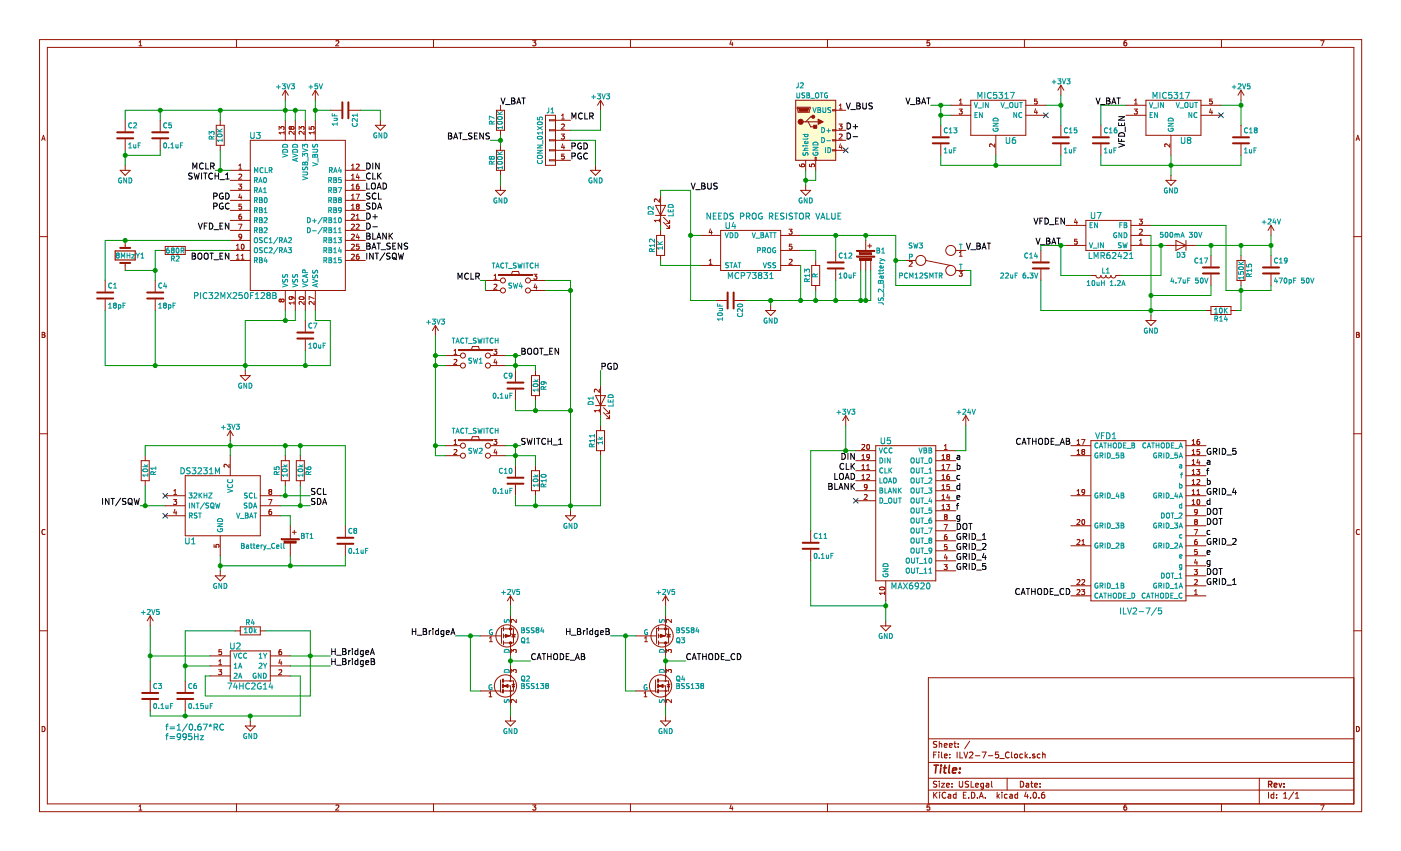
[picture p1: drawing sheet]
EESchema Schematic File Version 2
LIBS:power
LIBS:device
LIBS:transistors
LIBS:conn
LIBS:linear
LIBS:regul
LIBS:74xx
LIBS:cmos4000
LIBS:adc-dac
LIBS:memory
LIBS:xilinx
LIBS:microcontrollers
LIBS:dsp
LIBS:microchip
LIBS:analog_switches
LIBS:motorola
LIBS:texas
LIBS:intel
LIBS:audio
LIBS:interface
LIBS:digital-audio
LIBS:philips
LIBS:display
LIBS:cypress
LIBS:siliconi
LIBS:opto
LIBS:atmel
LIBS:contrib
LIBS:valves
LIBS:OpenBCI
LIBS:Solutions
LIBS:Tympan
LIBS:ILV2-7-5_Clock-cache
EELAYER 25 0
EELAYER END
$Descr USLegal 14000 8500
encoding utf-8
Sheet 1 1
Title ""
Date ""
Rev ""
Comp ""
Comment1 ""
Comment2 ""
Comment3 ""
Comment4 ""
$EndDescr
$Comp
L BSS138 Q2
U 1 1
P 5000 6850
F 0 "Q2" H 5200 6925 50  0000 L CNN
F 1 "BSS138" H 5200 6850 50  0000 L CNN
F 2 "TO_SOT_Packages_SMD:SOT-23" H 5200 6775 50  0001 L CIN
F 3 "" H 5000 6850 50  0001 L CNN
	1    5000 6850
	1    0    0    -1  
$EndComp
$Comp
L MCP73831 U4
U 1 1
P 7500 2500
F 0 "U4" H 7300 2750 60  0000 C CNN
F 1 "MCP73831" H 7500 2250 60  0000 C CNN
F 2 "TO_SOT_Packages_SMD:SOT-23-5" H 7850 2750 60  0001 C CNN
F 3 "" H 7850 2750 60  0000 C CNN
	1    7500 2500
	1    0    0    -1  
$EndComp
$Comp
L PIC32MX250F128B U3
U 1 1
P 2950 2150
F 0 "U3" H 2550 2950 60  0000 C CNN
F 1 "PIC32MX250F128B" H 2350 1350 60  0000 C CNN
F 2 "SMD_Packages:SOIC-28" H 3050 2900 60  0001 C CNN
F 3 "" H 3050 2900 60  0001 C CNN
	1    2950 2150
	1    0    0    -1  
$EndComp
$Comp
L LMR62421 U7
U 1 1
P 11050 2300
F 0 "U7" H 10950 2450 60  0000 C CNN
F 1 "LMR62421" H 11100 2050 60  0000 C CNN
F 2 "TO_SOT_Packages_SMD:SOT-23-5" H 11050 2300 60  0001 C CNN
F 3 "" H 11050 2300 60  0001 C CNN
	1    11050 2300
	1    0    0    -1  
$EndComp
$Comp
L DS3231M U1
U 1 1
P 2250 5050
F 0 "U1" H 1900 4700 60  0000 C CNN
F 1 "DS3231M" H 2000 5400 60  0000 C CNN
F 2 "SMD_Packages:SOIC-8-N" H 2200 5200 60  0001 C CNN
F 3 "" H 2200 5200 60  0001 C CNN
	1    2250 5050
	1    0    0    -1  
$EndComp
$Comp
L MAX6920 U5
U 1 1
P 9050 5150
F 0 "U5" H 8850 5900 60  0000 C CNN
F 1 "MAX6920" H 9100 4450 60  0000 C CNN
F 2 "Housings_SOIC:SO-20_12.8x7.5mm_Pitch1.27mm" H 9050 5500 60  0001 C CNN
F 3 "" H 9050 5500 60  0001 C CNN
	1    9050 5150
	1    0    0    -1  
$EndComp
$Comp
L MIC5317 U8
U 1 1
P 11600 1150
F 0 "U8" H 11850 900 60  0000 C CNN
F 1 "MIC5317" H 11700 1350 60  0000 C CNN
F 2 "TO_SOT_Packages_SMD:SOT-23-5" H 11600 1150 60  0001 C CNN
F 3 "" H 11600 1150 60  0001 C CNN
	1    11600 1150
	1    0    0    -1  
$EndComp
$Comp
L USB_OTG J2
U 1 1
P 8150 1300
F 0 "J2" H 7950 1750 50  0000 L CNN
F 1 "USB_OTG" H 7950 1650 50  0000 L CNN
F 2 "Solutions:10118193_microUSB" H 8300 1250 50  0001 C CNN
F 3 "" H 8300 1250 50  0001 C CNN
	1    8150 1300
	1    0    0    -1  
$EndComp
$Comp
L ILV2-7/5 VFD1
U 1 1
P 11350 5250
F 0 "VFD1" H 11050 6150 60  0000 C CNN
F 1 "ILV2-7/5" H 11400 4400 60  0000 C CNN
F 2 "Solutions:IVL2-7-5" H 11400 5900 60  0001 C CNN
F 3 "" H 11400 5900 60  0001 C CNN
	1    11350 5250
	1    0    0    -1  
$EndComp
$Comp
L 74HC2G14 U2
U 1 1
P 2500 6650
F 0 "U2" H 2350 6850 60  0000 C CNN
F 1 "74HC2G14" H 2500 6450 60  0000 C CNN
F 2 "TO_SOT_Packages_SMD:SOT-363_SC-70-6" H 2500 6600 60  0001 C CNN
F 3 "" H 2500 6600 60  0001 C CNN
	1    2500 6650
	1    0    0    -1  
$EndComp
$Comp
L BSS84_PMOS_GSD Q1
U 1 1
P 5000 6350
F 0 "Q1" H 5200 6400 50  0000 L CNN
F 1 "BSS84" H 5200 6300 50  0000 L CNN
F 2 "TO_SOT_Packages_SMD:SOT-23" H 5200 6450 50  0001 C CNN
F 3 "" H 5000 6350 50  0001 C CNN
	1    5000 6350
	1    0    0    1   
$EndComp
$Comp
L C C6
U 1 1
P 1850 6950
F 0 "C6" H 1875 7050 50  0000 L CNN
F 1 "0.15uF" H 1875 6850 50  0000 L CNN
F 2 "Capacitors_SMD:C_0603" H 1888 6800 50  0001 C CNN
F 3 "" H 1850 6950 50  0001 C CNN
	1    1850 6950
	1    0    0    -1  
$EndComp
$Comp
L R R4
U 1 1
P 2500 6300
F 0 "R4" V 2580 6300 50  0000 C CNN
F 1 "10k" V 2500 6300 50  0000 C CNN
F 2 "Capacitors_SMD:C_0603" V 2430 6300 50  0001 C CNN
F 3 "" H 2500 6300 50  0001 C CNN
	1    2500 6300
	0    -1   -1   0   
$EndComp
$Comp
L +2V5 #PWR01
U 1 1
P 12400 1000
F 0 "#PWR01" H 12400 850 50  0001 C CNN
F 1 "+2V5" H 12400 1140 50  0000 C CNN
F 2 "" H 12400 1000 50  0001 C CNN
F 3 "" H 12400 1000 50  0001 C CNN
	1    12400 1000
	1    0    0    -1  
$EndComp
$Comp
L GND #PWR02
U 1 1
P 2500 7200
F 0 "#PWR02" H 2500 6950 50  0001 C CNN
F 1 "GND" H 2500 7050 50  0000 C CNN
F 2 "" H 2500 7200 50  0001 C CNN
F 3 "" H 2500 7200 50  0001 C CNN
	1    2500 7200
	1    0    0    -1  
$EndComp
$Comp
L +2V5 #PWR03
U 1 1
P 1500 6250
F 0 "#PWR03" H 1500 6100 50  0001 C CNN
F 1 "+2V5" H 1500 6390 50  0000 C CNN
F 2 "" H 1500 6250 50  0001 C CNN
F 3 "" H 1500 6250 50  0001 C CNN
	1    1500 6250
	1    0    0    -1  
$EndComp
Text Label 3300 6550 0    60   ~ 0
H_BridgeA
Text Label 3300 6650 0    60   ~ 0
H_BridgeB
Text Notes 1650 7400 0    60   ~ 0
f=1/0.67*RC\nf=995Hz
$Comp
L +2V5 #PWR04
U 1 1
P 5100 6050
F 0 "#PWR04" H 5100 5900 50  0001 C CNN
F 1 "+2V5" H 5100 6190 50  0000 C CNN
F 2 "" H 5100 6050 50  0001 C CNN
F 3 "" H 5100 6050 50  0001 C CNN
	1    5100 6050
	1    0    0    -1  
$EndComp
$Comp
L GND #PWR05
U 1 1
P 5100 7150
F 0 "#PWR05" H 5100 6900 50  0001 C CNN
F 1 "GND" H 5100 7000 50  0000 C CNN
F 2 "" H 5100 7150 50  0001 C CNN
F 3 "" H 5100 7150 50  0001 C CNN
	1    5100 7150
	1    0    0    -1  
$EndComp
$Comp
L BSS138 Q4
U 1 1
P 6550 6850
F 0 "Q4" H 6750 6925 50  0000 L CNN
F 1 "BSS138" H 6750 6850 50  0000 L CNN
F 2 "TO_SOT_Packages_SMD:SOT-23" H 6750 6775 50  0001 L CIN
F 3 "" H 6550 6850 50  0001 L CNN
	1    6550 6850
	1    0    0    -1  
$EndComp
$Comp
L BSS84_PMOS_GSD Q3
U 1 1
P 6550 6350
F 0 "Q3" H 6750 6400 50  0000 L CNN
F 1 "BSS84" H 6750 6300 50  0000 L CNN
F 2 "TO_SOT_Packages_SMD:SOT-23" H 6750 6450 50  0001 C CNN
F 3 "" H 6550 6350 50  0001 C CNN
	1    6550 6350
	1    0    0    1   
$EndComp
$Comp
L +2V5 #PWR06
U 1 1
P 6650 6050
F 0 "#PWR06" H 6650 5900 50  0001 C CNN
F 1 "+2V5" H 6650 6190 50  0000 C CNN
F 2 "" H 6650 6050 50  0001 C CNN
F 3 "" H 6650 6050 50  0001 C CNN
	1    6650 6050
	1    0    0    -1  
$EndComp
$Comp
L GND #PWR07
U 1 1
P 6650 7150
F 0 "#PWR07" H 6650 6900 50  0001 C CNN
F 1 "GND" H 6650 7000 50  0000 C CNN
F 2 "" H 6650 7150 50  0001 C CNN
F 3 "" H 6650 7150 50  0001 C CNN
	1    6650 7150
	1    0    0    -1  
$EndComp
Text Label 5300 6600 0    60   ~ 0
CATHODE_AB
Text Label 6850 6600 0    60   ~ 0
CATHODE_CD
Text Label 4550 6350 2    60   ~ 0
H_BridgeA
Text Label 6100 6350 2    60   ~ 0
H_BridgeB
Text Label 10700 4450 2    60   ~ 0
CATHODE_AB
Text Label 10700 5950 2    60   ~ 0
CATHODE_CD
Text Label 12050 4550 0    60   ~ 0
GRID_5
Text Label 12050 4950 0    60   ~ 0
GRID_4
Text Label 12050 5250 0    60   ~ 0
DOT
Text Label 12050 5450 0    60   ~ 0
GRID_2
Text Label 12050 5850 0    60   ~ 0
GRID_1
Text Label 12050 5150 0    60   ~ 0
DOT
Text Label 12050 5750 0    60   ~ 0
DOT
Text Label 12050 4650 0    60   ~ 0
a
Text Label 12050 4750 0    60   ~ 0
f
Text Label 12050 4850 0    60   ~ 0
b
Text Label 12050 5050 0    60   ~ 0
d
Text Label 12050 5350 0    60   ~ 0
c
Text Label 12050 5550 0    60   ~ 0
e
Text Label 12050 5650 0    60   ~ 0
g
$Comp
L Battery_Cell BT1
U 1 1
P 2900 5450
F 0 "BT1" H 3000 5550 50  0000 L CNN
F 1 "Battery_Cell" H 2400 5450 50  0000 L CNN
F 2 "Solutions:12BH062-GR" V 2900 5510 50  0001 C CNN
F 3 "" V 2900 5510 50  0001 C CNN
	1    2900 5450
	1    0    0    -1  
$EndComp
Text Label 3100 4950 0    60   ~ 0
SCL
Text Label 3100 5050 0    60   ~ 0
SDA
$Comp
L R R5
U 1 1
P 2850 4700
F 0 "R5" V 2930 4700 50  0000 C CNN
F 1 "10k" V 2850 4700 50  0000 C CNN
F 2 "Capacitors_SMD:C_0603" V 2780 4700 50  0001 C CNN
F 3 "" H 2850 4700 50  0001 C CNN
	1    2850 4700
	-1   0    0    1   
$EndComp
$Comp
L R R6
U 1 1
P 3000 4700
F 0 "R6" V 3080 4700 50  0000 C CNN
F 1 "10k" V 3000 4700 50  0000 C CNN
F 2 "Capacitors_SMD:C_0603" V 2930 4700 50  0001 C CNN
F 3 "" H 3000 4700 50  0001 C CNN
	1    3000 4700
	1    0    0    -1  
$EndComp
$Comp
L R R1
U 1 1
P 1450 4700
F 0 "R1" V 1530 4700 50  0000 C CNN
F 1 "10k" V 1450 4700 50  0000 C CNN
F 2 "Capacitors_SMD:C_0603" V 1380 4700 50  0001 C CNN
F 3 "" H 1450 4700 50  0001 C CNN
	1    1450 4700
	1    0    0    -1  
$EndComp
NoConn ~ 1650 4950
NoConn ~ 1650 5150
$Comp
L Crystal Y1
U 1 1
P 1250 2550
F 0 "Y1" V 1250 2700 50  0000 C CNN
F 1 "8MHz" V 1250 2550 50  0000 C CNN
F 2 "Solutions:IQD_HC49_XTAL" H 1250 2550 50  0001 C CNN
F 3 "" H 1250 2550 50  0001 C CNN
	1    1250 2550
	0    1    1    0   
$EndComp
$Comp
L R R2
U 1 1
P 1750 2500
F 0 "R2" V 1830 2500 50  0000 C CNN
F 1 "680R" V 1750 2500 50  0000 C CNN
F 2 "Capacitors_SMD:C_0603" V 1680 2500 50  0001 C CNN
F 3 "" H 1750 2500 50  0001 C CNN
	1    1750 2500
	0    1    1    0   
$EndComp
$Comp
L C C1
U 1 1
P 1050 2950
F 0 "C1" H 1075 3050 50  0000 L CNN
F 1 "18pF" H 1075 2850 50  0000 L CNN
F 2 "Capacitors_SMD:C_0603" H 1088 2800 50  0001 C CNN
F 3 "" H 1050 2950 50  0001 C CNN
	1    1050 2950
	1    0    0    -1  
$EndComp
$Comp
L C C4
U 1 1
P 1550 2950
F 0 "C4" H 1575 3050 50  0000 L CNN
F 1 "18pF" H 1575 2850 50  0000 L CNN
F 2 "Capacitors_SMD:C_0603" H 1588 2800 50  0001 C CNN
F 3 "" H 1550 2950 50  0001 C CNN
	1    1550 2950
	1    0    0    -1  
$EndComp
$Comp
L C C7
U 1 1
P 3050 3350
F 0 "C7" H 3075 3450 50  0000 L CNN
F 1 "10uF" H 3075 3250 50  0000 L CNN
F 2 "Capacitors_SMD:C_0603" H 3088 3200 50  0001 C CNN
F 3 "" H 3050 3350 50  0001 C CNN
	1    3050 3350
	1    0    0    -1  
$EndComp
$Comp
L GND #PWR08
U 1 1
P 2200 5700
F 0 "#PWR08" H 2200 5450 50  0001 C CNN
F 1 "GND" H 2200 5550 50  0000 C CNN
F 2 "" H 2200 5700 50  0001 C CNN
F 3 "" H 2200 5700 50  0001 C CNN
	1    2200 5700
	1    0    0    -1  
$EndComp
$Comp
L GND #PWR09
U 1 1
P 2450 3700
F 0 "#PWR09" H 2450 3450 50  0001 C CNN
F 1 "GND" H 2450 3550 50  0000 C CNN
F 2 "" H 2450 3700 50  0001 C CNN
F 3 "" H 2450 3700 50  0001 C CNN
	1    2450 3700
	1    0    0    -1  
$EndComp
$Comp
L +3V3 #PWR010
U 1 1
P 2850 1000
F 0 "#PWR010" H 2850 850 50  0001 C CNN
F 1 "+3V3" H 2850 1140 50  0000 C CNN
F 2 "" H 2850 1000 50  0001 C CNN
F 3 "" H 2850 1000 50  0001 C CNN
	1    2850 1000
	1    0    0    -1  
$EndComp
$Comp
L +5V #PWR011
U 1 1
P 3150 1000
F 0 "#PWR011" H 3150 850 50  0001 C CNN
F 1 "+5V" H 3150 1140 50  0000 C CNN
F 2 "" H 3150 1000 50  0001 C CNN
F 3 "" H 3150 1000 50  0001 C CNN
	1    3150 1000
	1    0    0    -1  
$EndComp
Text Label 2300 2000 2    60   ~ 0
PGD
Text Label 2300 2100 2    60   ~ 0
PGC
$Comp
L R R3
U 1 1
P 2200 1350
F 0 "R3" V 2280 1350 50  0000 C CNN
F 1 "10K" V 2200 1350 50  0000 C CNN
F 2 "Capacitors_SMD:C_0603" V 2130 1350 50  0001 C CNN
F 3 "" H 2200 1350 50  0001 C CNN
	1    2200 1350
	-1   0    0    1   
$EndComp
Text Label 3650 2200 0    60   ~ 0
D+
Text Label 3650 2300 0    60   ~ 0
D-
Text Label 3650 2000 0    60   ~ 0
SCL
Text Label 3650 2100 0    60   ~ 0
SDA
$Comp
L +3V3 #PWR012
U 1 1
P 8450 4250
F 0 "#PWR012" H 8450 4100 50  0001 C CNN
F 1 "+3V3" H 8450 4390 50  0000 C CNN
F 2 "" H 8450 4250 50  0001 C CNN
F 3 "" H 8450 4250 50  0001 C CNN
	1    8450 4250
	1    0    0    -1  
$EndComp
$Comp
L +24V #PWR013
U 1 1
P 12700 2350
F 0 "#PWR013" H 12700 2200 50  0001 C CNN
F 1 "+24V" H 12700 2490 50  0000 C CNN
F 2 "" H 12700 2350 50  0001 C CNN
F 3 "" H 12700 2350 50  0001 C CNN
	1    12700 2350
	1    0    0    -1  
$EndComp
$Comp
L +24V #PWR014
U 1 1
P 9650 4250
F 0 "#PWR014" H 9650 4100 50  0001 C CNN
F 1 "+24V" H 9650 4390 50  0000 C CNN
F 2 "" H 9650 4250 50  0001 C CNN
F 3 "" H 9650 4250 50  0001 C CNN
	1    9650 4250
	1    0    0    -1  
$EndComp
$Comp
L GND #PWR015
U 1 1
P 8850 6200
F 0 "#PWR015" H 8850 5950 50  0001 C CNN
F 1 "GND" H 8850 6050 50  0000 C CNN
F 2 "" H 8850 6200 50  0001 C CNN
F 3 "" H 8850 6200 50  0001 C CNN
	1    8850 6200
	1    0    0    -1  
$EndComp
$Comp
L +3V3 #PWR016
U 1 1
P 2300 4400
F 0 "#PWR016" H 2300 4250 50  0001 C CNN
F 1 "+3V3" H 2300 4540 50  0000 C CNN
F 2 "" H 2300 4400 50  0001 C CNN
F 3 "" H 2300 4400 50  0001 C CNN
	1    2300 4400
	1    0    0    -1  
$EndComp
Text Label 8550 4600 2    60   ~ 0
DIN
Text Label 8550 4700 2    60   ~ 0
CLK
Text Label 8550 4800 2    60   ~ 0
LOAD
Text Label 8550 4900 2    60   ~ 0
BLANK
NoConn ~ 8550 5000
Text Label 9550 4600 0    60   ~ 0
a
Text Label 9550 4700 0    60   ~ 0
b
Text Label 9550 4800 0    60   ~ 0
c
Text Label 9550 4900 0    60   ~ 0
d
Text Label 9550 5000 0    60   ~ 0
e
Text Label 9550 5100 0    60   ~ 0
f
Text Label 9550 5200 0    60   ~ 0
g
Text Label 9550 5300 0    60   ~ 0
DOT
Text Label 9550 5400 0    60   ~ 0
GRID_1
Text Label 9550 5500 0    60   ~ 0
GRID_2
Text Label 9550 5600 0    60   ~ 0
GRID_4
Text Label 9550 5700 0    60   ~ 0
GRID_5
Text Label 3650 1700 0    60   ~ 0
DIN
Text Label 3650 1800 0    60   ~ 0
CLK
Text Label 3650 1900 0    60   ~ 0
LOAD
Text Label 3650 2400 0    60   ~ 0
BLANK
Text Label 2300 2300 2    60   ~ 0
VFD_EN
Text Label 10650 2250 2    60   ~ 0
VFD_EN
Text Label 11250 1150 3    60   ~ 0
VFD_EN
Text Label 2300 1800 2    60   ~ 0
SWITCH_1
Text Label 1400 5050 2    60   ~ 0
INT/SQW
$Comp
L C C8
U 1 1
P 3450 5400
F 0 "C8" H 3475 5500 50  0000 L CNN
F 1 "0.1uF" H 3475 5300 50  0000 L CNN
F 2 "Capacitors_SMD:C_0603" H 3488 5250 50  0001 C CNN
F 3 "" H 3450 5400 50  0001 C CNN
	1    3450 5400
	1    0    0    -1  
$EndComp
$Comp
L C C5
U 1 1
P 1600 1350
F 0 "C5" H 1625 1450 50  0000 L CNN
F 1 "0.1uF" H 1625 1250 50  0000 L CNN
F 2 "Capacitors_SMD:C_0603" H 1638 1200 50  0001 C CNN
F 3 "" H 1600 1350 50  0001 C CNN
	1    1600 1350
	1    0    0    -1  
$EndComp
$Comp
L C C2
U 1 1
P 1250 1350
F 0 "C2" H 1275 1450 50  0000 L CNN
F 1 "1uF" H 1275 1250 50  0000 L CNN
F 2 "Capacitors_SMD:C_0603" H 1288 1200 50  0001 C CNN
F 3 "" H 1250 1350 50  0001 C CNN
	1    1250 1350
	1    0    0    -1  
$EndComp
$Comp
L GND #PWR017
U 1 1
P 1250 1650
F 0 "#PWR017" H 1250 1400 50  0001 C CNN
F 1 "GND" H 1250 1500 50  0000 C CNN
F 2 "" H 1250 1650 50  0001 C CNN
F 3 "" H 1250 1650 50  0001 C CNN
	1    1250 1650
	1    0    0    -1  
$EndComp
$Comp
L C C3
U 1 1
P 1500 6950
F 0 "C3" H 1525 7050 50  0000 L CNN
F 1 "0.1uF" H 1525 6850 50  0000 L CNN
F 2 "Capacitors_SMD:C_0603" H 1538 6800 50  0001 C CNN
F 3 "" H 1500 6950 50  0001 C CNN
	1    1500 6950
	1    0    0    -1  
$EndComp
$Comp
L C C11
U 1 1
P 8100 5450
F 0 "C11" H 8125 5550 50  0000 L CNN
F 1 "0.1uF" H 8125 5350 50  0000 L CNN
F 2 "Capacitors_SMD:C_0603" H 8138 5300 50  0001 C CNN
F 3 "" H 8100 5450 50  0001 C CNN
	1    8100 5450
	1    0    0    -1  
$EndComp
$Comp
L C C16
U 1 1
P 11000 1400
F 0 "C16" H 11025 1500 50  0000 L CNN
F 1 "1uF" H 11025 1300 50  0000 L CNN
F 2 "Capacitors_SMD:C_0603" H 11038 1250 50  0001 C CNN
F 3 "" H 11000 1400 50  0001 C CNN
	1    11000 1400
	1    0    0    -1  
$EndComp
$Comp
L CJS1200 SW3
U 1 1
P 9350 2600
F 0 "SW3" H 9150 2750 50  0000 C CNN
F 1 "PCM12SMTR" H 9200 2450 50  0000 C CNN
F 2 "Solutions:PCM12SMTR" H 9350 2600 50  0001 C CNN
F 3 "" H 9350 2600 50  0000 C CNN
	1    9350 2600
	1    0    0    -1  
$EndComp
$Comp
L TACT_SWITCH SW2
U 1 1
P 4750 4450
F 0 "SW2" H 4750 4400 50  0000 C CNN
F 1 "TACT_SWITCH" H 4750 4600 50  0000 C CNN
F 2 "OpenBCI:PTS810" H 4750 4450 50  0001 C CNN
F 3 "" H 4750 4450 50  0000 C CNN
	1    4750 4450
	1    0    0    -1  
$EndComp
$Comp
L TACT_SWITCH SW1
U 1 1
P 4750 3550
F 0 "SW1" H 4750 3500 50  0000 C CNN
F 1 "TACT_SWITCH" H 4750 3700 50  0000 C CNN
F 2 "OpenBCI:PTS810" H 4750 3550 50  0001 C CNN
F 3 "" H 4750 3550 50  0000 C CNN
	1    4750 3550
	1    0    0    -1  
$EndComp
$Comp
L LED D1
U 1 1
P 6000 4000
F 0 "D1" H 6000 4100 50  0000 C CNN
F 1 "LED" H 6000 3900 50  0000 C CNN
F 2 "Capacitors_SMD:C_0603" H 6000 4000 50  0001 C CNN
F 3 "" H 6000 4000 50  0001 C CNN
	1    6000 4000
	0    -1   -1   0   
$EndComp
$Comp
L R R9
U 1 1
P 5350 3850
F 0 "R9" V 5430 3850 50  0000 C CNN
F 1 "10k" V 5350 3850 50  0000 C CNN
F 2 "Capacitors_SMD:C_0603" V 5280 3850 50  0001 C CNN
F 3 "" H 5350 3850 50  0001 C CNN
	1    5350 3850
	1    0    0    1   
$EndComp
$Comp
L R R10
U 1 1
P 5350 4800
F 0 "R10" V 5430 4800 50  0000 C CNN
F 1 "10k" V 5350 4800 50  0000 C CNN
F 2 "Capacitors_SMD:C_0603" V 5280 4800 50  0001 C CNN
F 3 "" H 5350 4800 50  0001 C CNN
	1    5350 4800
	1    0    0    1   
$EndComp
$Comp
L C C9
U 1 1
P 5150 3850
F 0 "C9" H 5175 3950 50  0000 L CNN
F 1 "0.1uF" H 5175 3750 50  0000 L CNN
F 2 "Capacitors_SMD:C_0603" H 5188 3700 50  0001 C CNN
F 3 "" H 5150 3850 50  0001 C CNN
	1    5150 3850
	-1   0    0    -1  
$EndComp
$Comp
L C C14
U 1 1
P 10400 2650
F 0 "C14" H 10425 2750 50  0000 L CNN
F 1 "22uF 6.3V" H 10425 2550 50  0000 L CNN
F 2 "Capacitors_SMD:C_0603" H 10438 2500 50  0001 C CNN
F 3 "" H 10400 2650 50  0001 C CNN
	1    10400 2650
	-1   0    0    -1  
$EndComp
$Comp
L R R11
U 1 1
P 6000 4400
F 0 "R11" V 6080 4400 50  0000 C CNN
F 1 "1k" V 6000 4400 50  0000 C CNN
F 2 "Capacitors_SMD:C_0603" V 5930 4400 50  0001 C CNN
F 3 "" H 6000 4400 50  0001 C CNN
	1    6000 4400
	-1   0    0    1   
$EndComp
Text Label 2300 2600 2    60   ~ 0
BOOT_EN
$Comp
L GND #PWR018
U 1 1
P 5700 5100
F 0 "#PWR018" H 5700 4850 50  0001 C CNN
F 1 "GND" H 5700 4950 50  0000 C CNN
F 2 "" H 5700 5100 50  0001 C CNN
F 3 "" H 5700 5100 50  0001 C CNN
	1    5700 5100
	1    0    0    -1  
$EndComp
$Comp
L C C10
U 1 1
P 5150 4800
F 0 "C10" H 5175 4900 50  0000 L CNN
F 1 "0.1uF" H 5175 4700 50  0000 L CNN
F 2 "Capacitors_SMD:C_0603" H 5188 4650 50  0001 C CNN
F 3 "" H 5150 4800 50  0001 C CNN
	1    5150 4800
	-1   0    0    -1  
$EndComp
$Comp
L +3V3 #PWR019
U 1 1
P 4350 3350
F 0 "#PWR019" H 4350 3200 50  0001 C CNN
F 1 "+3V3" H 4350 3490 50  0000 C CNN
F 2 "" H 4350 3350 50  0001 C CNN
F 3 "" H 4350 3350 50  0001 C CNN
	1    4350 3350
	1    0    0    -1  
$EndComp
Text Label 6000 3700 0    60   ~ 0
PGD
Text Label 5200 3550 0    60   ~ 0
BOOT_EN
Text Label 5200 4450 0    60   ~ 0
SWITCH_1
$Comp
L CONN_01X05 J1
U 1 1
P 5500 1400
F 0 "J1" H 5500 1700 50  0000 C CNN
F 1 "CONN_01X05" V 5600 1400 50  0000 C CNN
F 2 "Pin_Headers:Pin_Header_Straight_1x05_Pitch1.00mm" H 5500 1400 50  0001 C CNN
F 3 "" H 5500 1400 50  0001 C CNN
	1    5500 1400
	-1   0    0    -1  
$EndComp
Text Label 2150 1700 2    60   ~ 0
MCLR
Text Label 5700 1200 0    60   ~ 0
MCLR
$Comp
L +3V3 #PWR020
U 1 1
P 6000 1100
F 0 "#PWR020" H 6000 950 50  0001 C CNN
F 1 "+3V3" H 6000 1240 50  0000 C CNN
F 2 "" H 6000 1100 50  0001 C CNN
F 3 "" H 6000 1100 50  0001 C CNN
	1    6000 1100
	1    0    0    -1  
$EndComp
$Comp
L GND #PWR021
U 1 1
P 5950 1650
F 0 "#PWR021" H 5950 1400 50  0001 C CNN
F 1 "GND" H 5950 1500 50  0000 C CNN
F 2 "" H 5950 1650 50  0001 C CNN
F 3 "" H 5950 1650 50  0001 C CNN
	1    5950 1650
	1    0    0    -1  
$EndComp
Text Label 5700 1500 0    60   ~ 0
PGD
Text Label 5700 1600 0    60   ~ 0
PGC
$Comp
L JS_2_Battery B1
U 1 1
P 8650 2550
F 0 "B1" H 8750 2600 50  0000 L CNN
F 1 "JS_2_Battery" V 8800 2050 50  0000 L CNN
F 2 "OpenBCI:JST_RA_SMT" V 8650 2590 50  0001 C CNN
F 3 "" V 8650 2590 50  0000 C CNN
	1    8650 2550
	1    0    0    -1  
$EndComp
$Comp
L MIC5317 U6
U 1 1
P 9850 1150
F 0 "U6" H 10100 900 60  0000 C CNN
F 1 "MIC5317" H 9950 1350 60  0000 C CNN
F 2 "TO_SOT_Packages_SMD:SOT-23-5" H 9850 1150 60  0001 C CNN
F 3 "" H 9850 1150 60  0001 C CNN
	1    9850 1150
	1    0    0    -1  
$EndComp
$Comp
L C C18
U 1 1
P 12400 1400
F 0 "C18" H 12425 1500 50  0000 L CNN
F 1 "1uF" H 12425 1300 50  0000 L CNN
F 2 "Capacitors_SMD:C_0603" H 12438 1250 50  0001 C CNN
F 3 "" H 12400 1400 50  0001 C CNN
	1    12400 1400
	1    0    0    -1  
$EndComp
$Comp
L +3V3 #PWR022
U 1 1
P 10600 950
F 0 "#PWR022" H 10600 800 50  0001 C CNN
F 1 "+3V3" H 10600 1090 50  0000 C CNN
F 2 "" H 10600 950 50  0001 C CNN
F 3 "" H 10600 950 50  0001 C CNN
	1    10600 950 
	1    0    0    -1  
$EndComp
$Comp
L C C15
U 1 1
P 10600 1400
F 0 "C15" H 10625 1500 50  0000 L CNN
F 1 "1uF" H 10625 1300 50  0000 L CNN
F 2 "Capacitors_SMD:C_0603" H 10638 1250 50  0001 C CNN
F 3 "" H 10600 1400 50  0001 C CNN
	1    10600 1400
	1    0    0    -1  
$EndComp
$Comp
L C C13
U 1 1
P 9400 1400
F 0 "C13" H 9425 1500 50  0000 L CNN
F 1 "1uF" H 9425 1300 50  0000 L CNN
F 2 "Capacitors_SMD:C_0603" H 9438 1250 50  0001 C CNN
F 3 "" H 9400 1400 50  0001 C CNN
	1    9400 1400
	1    0    0    -1  
$EndComp
Text Label 8450 1100 0    60   ~ 0
V_BUS
Text Label 8450 1300 0    60   ~ 0
D+
Text Label 8450 1400 0    60   ~ 0
D-
NoConn ~ 8450 1500
$Comp
L GND #PWR023
U 1 1
P 8050 1850
F 0 "#PWR023" H 8050 1600 50  0001 C CNN
F 1 "GND" H 8050 1700 50  0000 C CNN
F 2 "" H 8050 1850 50  0001 C CNN
F 3 "" H 8050 1850 50  0001 C CNN
	1    8050 1850
	1    0    0    -1  
$EndComp
$Comp
L GND #PWR024
U 1 1
P 7700 3050
F 0 "#PWR024" H 7700 2800 50  0001 C CNN
F 1 "GND" H 7700 2900 50  0000 C CNN
F 2 "" H 7700 3050 50  0001 C CNN
F 3 "" H 7700 3050 50  0001 C CNN
	1    7700 3050
	1    0    0    -1  
$EndComp
$Comp
L R R13
U 1 1
P 8150 2750
F 0 "R13" V 8230 2750 50  0000 C CNN
F 1 "R" V 8150 2750 50  0000 C CNN
F 2 "Capacitors_SMD:C_0603" V 8080 2750 50  0001 C CNN
F 3 "" H 8150 2750 50  0001 C CNN
	1    8150 2750
	-1   0    0    -1  
$EndComp
$Comp
L LED D2
U 1 1
P 6600 2100
F 0 "D2" H 6600 2200 50  0000 C CNN
F 1 "LED" H 6600 2000 50  0000 C CNN
F 2 "Capacitors_SMD:C_0603" H 6600 2100 50  0001 C CNN
F 3 "" H 6600 2100 50  0001 C CNN
	1    6600 2100
	0    -1   -1   0   
$EndComp
$Comp
L R R12
U 1 1
P 6600 2450
F 0 "R12" V 6680 2450 50  0000 C CNN
F 1 "1K" V 6600 2450 50  0000 C CNN
F 2 "Capacitors_SMD:C_0603" V 6530 2450 50  0001 C CNN
F 3 "" H 6600 2450 50  0001 C CNN
	1    6600 2450
	-1   0    0    1   
$EndComp
$Comp
L C C12
U 1 1
P 8350 2650
F 0 "C12" H 8375 2750 50  0000 L CNN
F 1 "10uF" H 8375 2550 50  0000 L CNN
F 2 "Capacitors_SMD:C_0603" H 8388 2500 50  0001 C CNN
F 3 "" H 8350 2650 50  0001 C CNN
	1    8350 2650
	1    0    0    -1  
$EndComp
Text Notes 7050 2200 0    60   ~ 0
NEEDS PROG RESISTOR VALUE
Text Label 9650 2500 0    60   ~ 0
V_BAT
$Comp
L GND #PWR025
U 1 1
P 11700 1750
F 0 "#PWR025" H 11700 1500 50  0001 C CNN
F 1 "GND" H 11700 1600 50  0000 C CNN
F 2 "" H 11700 1750 50  0001 C CNN
F 3 "" H 11700 1750 50  0001 C CNN
	1    11700 1750
	1    0    0    -1  
$EndComp
Text Label 9300 1050 2    60   ~ 0
V_BAT
NoConn ~ 12200 1150
NoConn ~ 10450 1150
Text Label 6900 1900 0    60   ~ 0
V_BUS
Text Label 10600 2450 2    60   ~ 0
V_BAT
$Comp
L L L1
U 1 1
P 11050 2750
F 0 "L1" V 11000 2750 50  0000 C CNN
F 1 "10uH 1.2A" V 11125 2750 50  0000 C CNN
F 2 "Capacitors_SMD:C_0603" H 11050 2750 50  0001 C CNN
F 3 "" H 11050 2750 50  0001 C CNN
	1    11050 2750
	0    1    1    0   
$EndComp
$Comp
L D D3
U 1 1
P 11800 2450
F 0 "D3" H 11800 2550 50  0000 C CNN
F 1 "500mA 30V" H 11800 2350 50  0000 C CNN
F 2 "Capacitors_SMD:C_0603" H 11800 2450 50  0001 C CNN
F 3 "" H 11800 2450 50  0001 C CNN
	1    11800 2450
	-1   0    0    1   
$EndComp
$Comp
L C C17
U 1 1
P 12100 2700
F 0 "C17" H 12125 2800 50  0000 L CNN
F 1 "4.7uF 50V" H 12125 2600 50  0000 L CNN
F 2 "Capacitors_SMD:C_0603" H 12138 2550 50  0001 C CNN
F 3 "" H 12100 2700 50  0001 C CNN
	1    12100 2700
	-1   0    0    -1  
$EndComp
$Comp
L C C19
U 1 1
P 12700 2700
F 0 "C19" H 12725 2800 50  0000 L CNN
F 1 "470pF 50V" H 12725 2600 50  0000 L CNN
F 2 "Capacitors_SMD:C_0603" H 12738 2550 50  0001 C CNN
F 3 "" H 12700 2700 50  0001 C CNN
	1    12700 2700
	1    0    0    -1  
$EndComp
$Comp
L R R15
U 1 1
P 12400 2700
F 0 "R15" V 12480 2700 50  0000 C CNN
F 1 "150K" V 12400 2700 50  0000 C CNN
F 2 "Capacitors_SMD:C_0603" V 12330 2700 50  0001 C CNN
F 3 "" H 12400 2700 50  0001 C CNN
	1    12400 2700
	1    0    0    -1  
$EndComp
$Comp
L R R14
U 1 1
P 12200 3100
F 0 "R14" V 12280 3100 50  0000 C CNN
F 1 "10K" V 12200 3100 50  0000 C CNN
F 2 "Capacitors_SMD:C_0603" V 12130 3100 50  0001 C CNN
F 3 "" H 12200 3100 50  0001 C CNN
	1    12200 3100
	0    1    1    0   
$EndComp
$Comp
L GND #PWR026
U 1 1
P 11500 3150
F 0 "#PWR026" H 11500 2900 50  0001 C CNN
F 1 "GND" H 11500 3000 50  0000 C CNN
F 2 "" H 11500 3150 50  0001 C CNN
F 3 "" H 11500 3150 50  0001 C CNN
	1    11500 3150
	1    0    0    -1  
$EndComp
$Comp
L R R7
U 1 1
P 5000 1200
F 0 "R7" V 5080 1200 50  0000 C CNN
F 1 "100K" V 5000 1200 50  0000 C CNN
F 2 "Capacitors_SMD:C_0603" V 4930 1200 50  0001 C CNN
F 3 "" H 5000 1200 50  0001 C CNN
	1    5000 1200
	-1   0    0    1   
$EndComp
$Comp
L R R8
U 1 1
P 5000 1600
F 0 "R8" V 5080 1600 50  0000 C CNN
F 1 "100K" V 5000 1600 50  0000 C CNN
F 2 "Capacitors_SMD:C_0603" V 4930 1600 50  0001 C CNN
F 3 "" H 5000 1600 50  0001 C CNN
	1    5000 1600
	-1   0    0    1   
$EndComp
$Comp
L GND #PWR027
U 1 1
P 5000 1850
F 0 "#PWR027" H 5000 1600 50  0001 C CNN
F 1 "GND" H 5000 1700 50  0000 C CNN
F 2 "" H 5000 1850 50  0001 C CNN
F 3 "" H 5000 1850 50  0001 C CNN
	1    5000 1850
	1    0    0    -1  
$EndComp
Text Label 5000 1050 0    60   ~ 0
V_BAT
Text Label 4900 1400 2    60   ~ 0
BAT_SENS
Text Label 3650 2500 0    60   ~ 0
BAT_SENS
$Comp
L C C20
U 1 1
P 7300 3000
F 0 "C20" H 7325 3100 50  0000 L CNN
F 1 "10uF" H 7325 2900 50  0000 L CNN
F 2 "Capacitors_SMD:C_0603" H 7338 2850 50  0001 C CNN
F 3 "" H 7300 3000 50  0001 C CNN
	1    7300 3000
	0    1    1    0   
$EndComp
$Comp
L TACT_SWITCH SW4
U 1 1
P 5150 2800
F 0 "SW4" H 5150 2750 50  0000 C CNN
F 1 "TACT_SWITCH" H 5150 2950 50  0000 C CNN
F 2 "OpenBCI:PTS810" H 5150 2800 50  0001 C CNN
F 3 "" H 5150 2800 50  0000 C CNN
	1    5150 2800
	1    0    0    -1  
$EndComp
Text Label 4800 2800 2    60   ~ 0
MCLR
Wire Wire Line
	2900 6750 3000 6750
Wire Wire Line
	3000 6750 3000 7150
Wire Wire Line
	3000 7150 1500 7150
Wire Wire Line
	1850 7150 1850 7100
Wire Wire Line
	2500 7200 2500 7150
Connection ~ 2500 7150
Wire Wire Line
	1850 6300 1850 6800
Wire Wire Line
	1850 6650 2100 6650
Wire Wire Line
	2350 6300 1850 6300
Connection ~ 1850 6650
Wire Wire Line
	2650 6300 3100 6300
Wire Wire Line
	3100 6300 3100 6950
Wire Wire Line
	2900 6550 3300 6550
Connection ~ 3100 6550
Wire Wire Line
	2100 6750 2050 6750
Wire Wire Line
	2050 6750 2050 6950
Wire Wire Line
	2050 6950 3100 6950
Wire Wire Line
	2900 6650 3300 6650
Wire Wire Line
	2100 6550 1500 6550
Wire Wire Line
	1500 6250 1500 6800
Wire Wire Line
	4550 6350 4800 6350
Wire Wire Line
	4700 6350 4700 6900
Wire Wire Line
	4700 6900 4800 6900
Wire Wire Line
	5100 6550 5100 6650
Wire Wire Line
	5100 6050 5100 6150
Wire Wire Line
	5100 7150 5100 7050
Wire Wire Line
	5100 6600 5300 6600
Connection ~ 5100 6600
Connection ~ 4700 6350
Wire Wire Line
	6100 6350 6350 6350
Wire Wire Line
	6250 6350 6250 6900
Wire Wire Line
	6250 6900 6350 6900
Wire Wire Line
	6650 6550 6650 6650
Wire Wire Line
	6650 6050 6650 6150
Wire Wire Line
	6650 7150 6650 7050
Wire Wire Line
	6650 6600 6850 6600
Connection ~ 6650 6600
Connection ~ 6250 6350
Wire Wire Line
	2800 4950 3100 4950
Wire Wire Line
	2800 5050 3100 5050
Wire Wire Line
	2850 4850 2850 4950
Connection ~ 2850 4950
Wire Wire Line
	3000 4850 3000 5050
Connection ~ 3000 5050
Wire Wire Line
	2800 5150 2900 5150
Wire Wire Line
	2900 5150 2900 5250
Wire Wire Line
	1450 4850 1450 5050
Wire Wire Line
	1400 5050 1650 5050
Connection ~ 1450 5050
Wire Wire Line
	1050 2400 2300 2400
Wire Wire Line
	2300 2500 1900 2500
Wire Wire Line
	1600 2500 1550 2500
Wire Wire Line
	1550 2500 1550 2800
Wire Wire Line
	1550 2700 1250 2700
Wire Wire Line
	1050 2800 1050 2400
Connection ~ 1250 2400
Connection ~ 1550 2700
Wire Wire Line
	3050 3100 3050 3200
Wire Wire Line
	3150 3100 3150 3200
Wire Wire Line
	3150 3200 3300 3200
Wire Wire Line
	3300 3200 3300 3650
Wire Wire Line
	3300 3650 1050 3650
Wire Wire Line
	2450 3200 2450 3700
Wire Wire Line
	2850 3100 2850 3200
Wire Wire Line
	2450 3200 2950 3200
Connection ~ 2450 3650
Wire Wire Line
	2950 3200 2950 3100
Connection ~ 2850 3200
Wire Wire Line
	3050 3500 3050 3650
Connection ~ 3050 3650
Wire Wire Line
	1550 3650 1550 3100
Wire Wire Line
	1050 3650 1050 3100
Connection ~ 1550 3650
Wire Wire Line
	3050 1100 3050 1200
Wire Wire Line
	1250 1100 3050 1100
Wire Wire Line
	2850 1000 2850 1200
Connection ~ 2850 1100
Wire Wire Line
	2950 1200 2950 1100
Connection ~ 2950 1100
Wire Wire Line
	3150 1200 3150 1000
Wire Wire Line
	2200 1500 2200 1700
Wire Wire Line
	2150 1700 2300 1700
Wire Wire Line
	2200 1200 2200 1100
Wire Wire Line
	2200 5550 2200 5700
Wire Wire Line
	2300 4400 2300 4550
Wire Wire Line
	9650 4250 9650 4500
Wire Wire Line
	9650 4500 9550 4500
Wire Wire Line
	8450 4250 8450 4500
Wire Wire Line
	8100 4500 8550 4500
Wire Wire Line
	8850 6000 8850 6200
Wire Wire Line
	1450 4550 1450 4450
Wire Wire Line
	1450 4450 3450 4450
Connection ~ 2300 4450
Wire Wire Line
	2900 5550 2900 5650
Wire Wire Line
	2200 5650 3450 5650
Connection ~ 2200 5650
Wire Wire Line
	3450 4450 3450 5250
Wire Wire Line
	2850 4550 2850 4450
Connection ~ 2850 4450
Wire Wire Line
	3000 4550 3000 4450
Connection ~ 3000 4450
Wire Wire Line
	3450 5650 3450 5550
Connection ~ 2900 5650
Wire Wire Line
	1250 1200 1250 1100
Connection ~ 2200 1100
Wire Wire Line
	1600 1200 1600 1100
Connection ~ 1600 1100
Wire Wire Line
	1250 1500 1250 1650
Wire Wire Line
	1600 1500 1600 1550
Wire Wire Line
	1600 1550 1250 1550
Connection ~ 1250 1550
Connection ~ 1500 6550
Wire Wire Line
	1500 7150 1500 7100
Connection ~ 1850 7150
Wire Wire Line
	8100 5300 8100 4500
Connection ~ 8450 4500
Wire Wire Line
	8100 5600 8100 6050
Wire Wire Line
	8100 6050 8850 6050
Connection ~ 8850 6050
Wire Wire Line
	4350 3650 4450 3650
Wire Wire Line
	4450 3550 4350 3550
Connection ~ 4350 3550
Wire Wire Line
	4350 4550 4450 4550
Connection ~ 4350 3650
Wire Wire Line
	4450 4450 4350 4450
Connection ~ 4350 4450
Wire Wire Line
	5050 3550 5200 3550
Wire Wire Line
	5150 3550 5150 3700
Wire Wire Line
	5050 3650 5350 3650
Connection ~ 5150 3650
Wire Wire Line
	5350 3650 5350 3700
Wire Wire Line
	5050 4450 5200 4450
Wire Wire Line
	5150 4450 5150 4650
Connection ~ 5150 4550
Connection ~ 5150 4450
Connection ~ 5150 3550
Wire Wire Line
	5150 4950 5150 5050
Wire Wire Line
	5150 5050 6000 5050
Wire Wire Line
	5700 2800 5700 5100
Wire Wire Line
	5150 4000 5150 4100
Wire Wire Line
	5150 4100 5700 4100
Connection ~ 5700 5050
Wire Wire Line
	5350 4000 5350 4100
Connection ~ 5350 4100
Wire Wire Line
	6000 5050 6000 4550
Wire Wire Line
	6000 4250 6000 4150
Wire Wire Line
	6000 3850 6000 3700
Connection ~ 2200 1700
Wire Wire Line
	5700 1300 6000 1300
Wire Wire Line
	6000 1300 6000 1100
Wire Wire Line
	5700 1400 5950 1400
Wire Wire Line
	5950 1400 5950 1650
Wire Wire Line
	8050 1700 8050 1850
Wire Wire Line
	8150 1700 8150 1800
Wire Wire Line
	8150 1800 8050 1800
Connection ~ 8050 1800
Wire Wire Line
	8650 2350 8650 2400
Wire Wire Line
	6600 2650 7000 2650
Wire Wire Line
	8000 2500 8150 2500
Wire Wire Line
	8150 2500 8150 2600
Wire Wire Line
	8000 2650 8000 3000
Wire Wire Line
	7450 3000 8700 3000
Wire Wire Line
	7700 3000 7700 3050
Wire Wire Line
	8150 3000 8150 2900
Connection ~ 8000 3000
Wire Wire Line
	8700 3000 8700 2700
Connection ~ 8150 3000
Wire Wire Line
	8650 2700 8650 3000
Connection ~ 8650 3000
Wire Wire Line
	8600 2700 8600 3000
Connection ~ 8600 3000
Wire Wire Line
	8350 2500 8350 2350
Connection ~ 8350 2350
Wire Wire Line
	8350 2800 8350 3000
Connection ~ 8350 3000
Wire Wire Line
	9050 2600 8950 2600
Wire Wire Line
	8950 2350 8950 2850
Connection ~ 8650 2350
Wire Wire Line
	8950 2850 9700 2850
Connection ~ 8950 2600
Wire Wire Line
	8000 2350 8950 2350
Wire Wire Line
	11000 1250 11000 1050
Wire Wire Line
	11000 1050 11250 1050
Wire Wire Line
	12400 1000 12400 1250
Wire Wire Line
	12200 1050 12400 1050
Connection ~ 12400 1050
Wire Wire Line
	11000 1550 11000 1650
Wire Wire Line
	11000 1650 12400 1650
Wire Wire Line
	12400 1650 12400 1550
Wire Wire Line
	11700 1550 11700 1750
Connection ~ 11700 1650
Wire Wire Line
	9300 1050 9500 1050
Wire Wire Line
	9400 1050 9400 1250
Connection ~ 9400 1050
Wire Wire Line
	9500 1150 9400 1150
Connection ~ 9400 1150
Wire Wire Line
	9400 1550 9400 1650
Wire Wire Line
	9400 1650 10600 1650
Wire Wire Line
	10600 1650 10600 1550
Wire Wire Line
	10600 950  10600 1250
Wire Wire Line
	10450 1050 10600 1050
Connection ~ 10600 1050
Wire Wire Line
	9950 1550 9950 1650
Connection ~ 9950 1650
Wire Wire Line
	9700 2850 9700 2700
Wire Wire Line
	9700 2700 9650 2700
Wire Wire Line
	6600 2600 6600 2650
Wire Wire Line
	6600 2250 6600 2300
Wire Wire Line
	7000 2350 6900 2350
Wire Wire Line
	6900 1900 6900 3000
Wire Wire Line
	6900 1900 6600 1900
Wire Wire Line
	6600 1900 6600 1950
Wire Wire Line
	10400 2450 10650 2450
Wire Wire Line
	10400 2450 10400 2500
Wire Wire Line
	10900 2750 10600 2750
Wire Wire Line
	10600 2750 10600 2450
Connection ~ 10600 2450
Wire Wire Line
	11200 2750 11600 2750
Wire Wire Line
	11600 2750 11600 2450
Wire Wire Line
	11500 2450 11650 2450
Connection ~ 11600 2450
Wire Wire Line
	11500 2250 12250 2250
Wire Wire Line
	12250 2250 12250 2900
Wire Wire Line
	12250 2900 12700 2900
Wire Wire Line
	12700 2900 12700 2850
Wire Wire Line
	12400 2850 12400 3100
Connection ~ 12400 2900
Wire Wire Line
	11950 2450 12700 2450
Wire Wire Line
	12700 2350 12700 2550
Wire Wire Line
	12400 2550 12400 2450
Connection ~ 12400 2450
Connection ~ 12700 2450
Wire Wire Line
	12100 2550 12100 2450
Connection ~ 12100 2450
Wire Wire Line
	12400 3100 12350 3100
Wire Wire Line
	11500 2350 11500 3150
Wire Wire Line
	10400 2800 10400 3100
Wire Wire Line
	10400 3100 12050 3100
Connection ~ 11500 3100
Wire Wire Line
	12100 2850 12100 2950
Wire Wire Line
	12100 2950 11500 2950
Connection ~ 11500 2950
Wire Wire Line
	5000 1350 5000 1450
Wire Wire Line
	5000 1750 5000 1850
Wire Wire Line
	5000 1400 4900 1400
Connection ~ 5000 1400
Wire Wire Line
	6900 3000 7150 3000
Connection ~ 6900 2350
Connection ~ 7700 3000
Wire Wire Line
	4850 2900 4850 2800
Wire Wire Line
	4850 2800 4800 2800
Wire Wire Line
	5450 2800 5700 2800
Connection ~ 5700 4100
Wire Wire Line
	5450 2900 5700 2900
Connection ~ 5700 2900
Connection ~ 5350 5050
Wire Wire Line
	5350 4950 5350 5050
Wire Wire Line
	5350 4550 5350 4650
Wire Wire Line
	5050 4550 5350 4550
Wire Wire Line
	4350 3350 4350 4550
$Comp
L C C21
U 1 1
P 3450 1100
F 0 "C21" H 3475 1200 50  0000 L CNN
F 1 "1uF" H 3475 1000 50  0000 L CNN
F 2 "Capacitors_SMD:C_0603" H 3488 950 50  0001 C CNN
F 3 "" H 3450 1100 50  0001 C CNN
	1    3450 1100
	0    1    1    0   
$EndComp
$Comp
L GND #PWR028
U 1 1
P 3800 1200
F 0 "#PWR028" H 3800 950 50  0001 C CNN
F 1 "GND" H 3800 1050 50  0000 C CNN
F 2 "" H 3800 1200 50  0001 C CNN
F 3 "" H 3800 1200 50  0001 C CNN
	1    3800 1200
	1    0    0    -1  
$EndComp
Wire Wire Line
	3300 1100 3150 1100
Connection ~ 3150 1100
Wire Wire Line
	3600 1100 3800 1100
Wire Wire Line
	3800 1100 3800 1200
Text Label 11200 1050 2    60   ~ 0
V_BAT
Text Label 3650 2600 0    60   ~ 0
INT/SQW
$EndSCHEMATC
